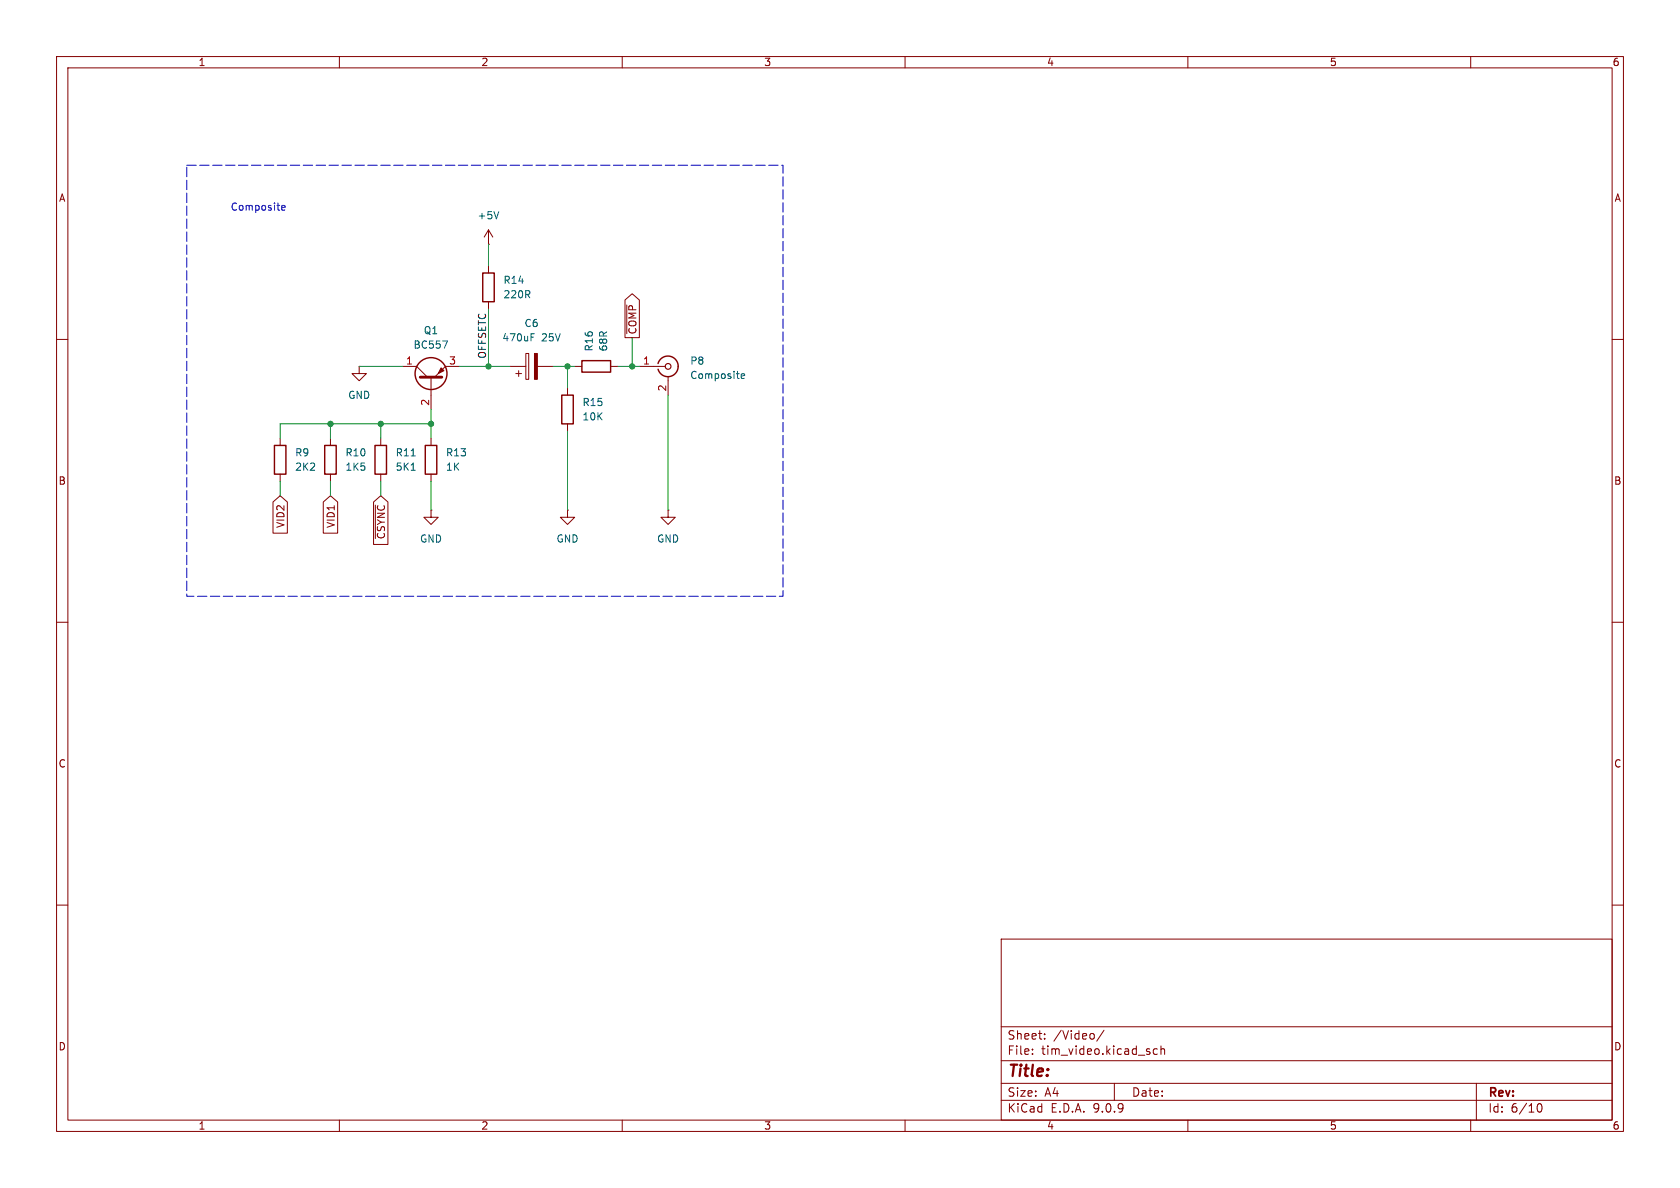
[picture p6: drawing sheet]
(kicad_sch
 (version 20250114)
 (generator "eeschema")
 (generator_version "9.0")
 (paper "A4")
 (lib_symbols
  (symbol "Connector:Conn_Coaxial"
   (pin_names
    (offset 1.016) (hide yes)) (exclude_from_sim no) (in_bom yes) (on_board yes)
   (property "Reference" "J" (at 0.254 3.048 0) (effects (font (size 1.27 1.27))))
   (property "Value" "Conn_Coaxial" (at 2.921 0 90) (effects (font (size 1.27 1.27))))
   (property "Footprint" "" (at 0 0 0) (effects (font (size 1.27 1.27)) (hide yes)))
   (property "Datasheet" "~" (at 0 0 0) (effects (font (size 1.27 1.27)) (hide yes)))
   (property "Description" "coaxial connector (BNC, SMA, SMB, SMC, Cinch/RCA, LEMO, ...)" (at 0 0 0) (effects (font (size 1.27 1.27)) (hide yes)))
   (symbol "Conn_Coaxial_0_1"
    (polyline (pts (xy -2.54 0) (xy -0.508 0)) (stroke (width 0) (type default)) (fill (type none)))
    (arc (start 1.778 0) (mid 0.222 -1.8079) (end -1.778 -0.508) (stroke (width 0.254) (type default)) (fill (type none)))
    (arc (start -1.778 0.508) (mid 0.2221 1.8084) (end 1.778 0) (stroke (width 0.254) (type default)) (fill (type none)))
    (circle (center 0 0) (radius 0.508) (stroke (width 0.2032) (type default)) (fill (type none)))
    (polyline (pts (xy 0 -2.54) (xy 0 -1.778)) (stroke (width 0) (type default)) (fill (type none))))
   (symbol "Conn_Coaxial_1_1"
    (pin passive line (at -5.08 0 0) (length 2.54) (name "In" (effects (font (size 1.27 1.27)))) (number "1" (effects (font (size 1.27 1.27)))))
    (pin passive line (at 0 -5.08 90) (length 2.54) (name "Ext" (effects (font (size 1.27 1.27)))) (number "2" (effects (font (size 1.27 1.27))))))
   (embedded_fonts no))
  (symbol "Device:C_Polarized"
   (pin_numbers (hide yes))
   (pin_names
    (offset 0.254)) (exclude_from_sim no) (in_bom yes) (on_board yes)
   (property "Reference" "C" (at 0.635 2.54 0) (effects (font (size 1.27 1.27)) (justify left)))
   (property "Value" "C_Polarized" (at 0.635 -2.54 0) (effects (font (size 1.27 1.27)) (justify left)))
   (property "Footprint" "" (at 0.9652 -3.81 0) (effects (font (size 1.27 1.27)) (hide yes)))
   (property "Datasheet" "~" (at 0 0 0) (effects (font (size 1.27 1.27)) (hide yes)))
   (property "Description" "Polarized capacitor" (at 0 0 0) (effects (font (size 1.27 1.27)) (hide yes)))
   (symbol "C_Polarized_0_1"
    (rectangle (start -2.286 0.508) (end 2.286 1.016) (stroke (width 0) (type default)) (fill (type none)))
    (polyline (pts (xy -1.778 2.286) (xy -0.762 2.286)) (stroke (width 0) (type default)) (fill (type none)))
    (polyline (pts (xy -1.27 2.794) (xy -1.27 1.778)) (stroke (width 0) (type default)) (fill (type none)))
    (rectangle (start 2.286 -0.508) (end -2.286 -1.016) (stroke (width 0) (type default)) (fill (type outline))))
   (symbol "C_Polarized_1_1"
    (pin passive line (at 0 3.81 270) (length 2.794) (name "~" (effects (font (size 1.27 1.27)))) (number "1" (effects (font (size 1.27 1.27)))))
    (pin passive line (at 0 -3.81 90) (length 2.794) (name "~" (effects (font (size 1.27 1.27)))) (number "2" (effects (font (size 1.27 1.27))))))
   (embedded_fonts no))
  (symbol "Device:R"
   (pin_numbers (hide yes))
   (pin_names
    (offset 0)) (exclude_from_sim no) (in_bom yes) (on_board yes)
   (property "Reference" "R" (at 2.032 0 90) (effects (font (size 1.27 1.27))))
   (property "Value" "R" (at 0 0 90) (effects (font (size 1.27 1.27))))
   (property "Footprint" "" (at -1.778 0 90) (effects (font (size 1.27 1.27)) (hide yes)))
   (property "Datasheet" "~" (at 0 0 0) (effects (font (size 1.27 1.27)) (hide yes)))
   (property "Description" "Resistor" (at 0 0 0) (effects (font (size 1.27 1.27)) (hide yes)))
   (symbol "R_0_1"
    (rectangle (start -1.016 -2.54) (end 1.016 2.54) (stroke (width 0.254) (type default)) (fill (type none))))
   (symbol "R_1_1"
    (pin passive line (at 0 3.81 270) (length 1.27) (name "~" (effects (font (size 1.27 1.27)))) (number "1" (effects (font (size 1.27 1.27)))))
    (pin passive line (at 0 -3.81 90) (length 1.27) (name "~" (effects (font (size 1.27 1.27)))) (number "2" (effects (font (size 1.27 1.27))))))
   (embedded_fonts no))
  (symbol "Transistor_BJT:BC557"
   (pin_names
    (offset 0) (hide yes)) (exclude_from_sim no) (in_bom yes) (on_board yes)
   (property "Reference" "Q" (at 5.08 1.905 0) (effects (font (size 1.27 1.27)) (justify left)))
   (property "Value" "BC557" (at 5.08 0 0) (effects (font (size 1.27 1.27)) (justify left)))
   (property "Footprint" "Package_TO_SOT_THT:TO-92_Inline" (at 5.08 -1.905 0) (effects (font (size 1.27 1.27)
    (italic yes)) (justify left) (hide yes)))
   (property "Datasheet" "https://www.onsemi.com/pub/Collateral/BC556BTA-D.pdf" (at 0 0 0) (effects (font (size 1.27 1.27)) (justify left) (hide yes)))
   (property "Description" "0.1A Ic, 45V Vce, PNP Small Signal Transistor, TO-92" (at 0 0 0) (effects (font (size 1.27 1.27)) (hide yes)))
   (property "Sim.Device" "PNP" (at 0 0 0) (effects (font (size 1.27 1.27)) (hide yes)))
   (property "Sim.Pins" "1=C 2=B 3=E" (at 0 0 0) (effects (font (size 1.27 1.27)) (hide yes)))
   (symbol "BC557_0_1"
    (polyline (pts (xy -2.54 0) (xy 0.635 0)) (stroke (width 0) (type default)) (fill (type none)))
    (polyline (pts (xy 0.635 1.905) (xy 0.635 -1.905)) (stroke (width 0.508) (type default)) (fill (type none)))
    (polyline (pts (xy 0.635 0.635) (xy 2.54 2.54)) (stroke (width 0) (type default)) (fill (type none)))
    (polyline (pts (xy 0.635 -0.635) (xy 2.54 -2.54)) (stroke (width 0) (type default)) (fill (type none)))
    (circle (center 1.27 0) (radius 2.8194) (stroke (width 0.254) (type default)) (fill (type none)))
    (polyline (pts (xy 2.286 -1.778) (xy 1.778 -2.286) (xy 1.27 -1.27) (xy 2.286 -1.778)) (stroke (width 0) (type default)) (fill (type outline))))
   (symbol "BC557_1_1"
    (pin input line (at -5.08 0 0) (length 2.54) (name "B" (effects (font (size 1.27 1.27)))) (number "2" (effects (font (size 1.27 1.27)))))
    (pin passive line (at 2.54 5.08 270) (length 2.54) (name "C" (effects (font (size 1.27 1.27)))) (number "1" (effects (font (size 1.27 1.27)))))
    (pin passive line (at 2.54 -5.08 90) (length 2.54) (name "E" (effects (font (size 1.27 1.27)))) (number "3" (effects (font (size 1.27 1.27))))))
   (embedded_fonts no))
  (symbol "power:+5V"
   (power)
   (pin_numbers (hide yes))
   (pin_names
    (offset 0) (hide yes)) (exclude_from_sim no) (in_bom yes) (on_board yes)
   (property "Reference" "#PWR" (at 0 -3.81 0) (effects (font (size 1.27 1.27)) (hide yes)))
   (property "Value" "+5V" (at 0 3.556 0) (effects (font (size 1.27 1.27))))
   (property "Footprint" "" (at 0 0 0) (effects (font (size 1.27 1.27)) (hide yes)))
   (property "Datasheet" "" (at 0 0 0) (effects (font (size 1.27 1.27)) (hide yes)))
   (property "Description" "Power symbol creates a global label with name \"+5V\"" (at 0 0 0) (effects (font (size 1.27 1.27)) (hide yes)))
   (symbol "+5V_0_1"
    (polyline (pts (xy -0.762 1.27) (xy 0 2.54)) (stroke (width 0) (type default)) (fill (type none)))
    (polyline (pts (xy 0 2.54) (xy 0.762 1.27)) (stroke (width 0) (type default)) (fill (type none)))
    (polyline (pts (xy 0 0) (xy 0 2.54)) (stroke (width 0) (type default)) (fill (type none))))
   (symbol "+5V_1_1"
    (pin power_in line (at 0 0 90) (length 0) (name "~" (effects (font (size 1.27 1.27)))) (number "1" (effects (font (size 1.27 1.27))))))
   (embedded_fonts no))
  (symbol "power:GND"
   (power)
   (pin_numbers (hide yes))
   (pin_names
    (offset 0) (hide yes)) (exclude_from_sim no) (in_bom yes) (on_board yes)
   (property "Reference" "#PWR" (at 0 -6.35 0) (effects (font (size 1.27 1.27)) (hide yes)))
   (property "Value" "GND" (at 0 -3.81 0) (effects (font (size 1.27 1.27))))
   (property "Footprint" "" (at 0 0 0) (effects (font (size 1.27 1.27)) (hide yes)))
   (property "Datasheet" "" (at 0 0 0) (effects (font (size 1.27 1.27)) (hide yes)))
   (property "Description" "Power symbol creates a global label with name \"GND\" , ground" (at 0 0 0) (effects (font (size 1.27 1.27)) (hide yes)))
   (symbol "GND_0_1"
    (polyline (pts (xy 0 0) (xy 0 -1.27) (xy 1.27 -1.27) (xy 0 -2.54) (xy -1.27 -1.27) (xy 0 -1.27)) (stroke (width 0) (type default)) (fill (type none))))
   (symbol "GND_1_1"
    (pin power_in line (at 0 0 270) (length 0) (name "~" (effects (font (size 1.27 1.27)))) (number "1" (effects (font (size 1.27 1.27))))))
   (embedded_fonts no)))
 (rectangle
  (start 33.02 29.21)
  (end 138.43 105.41)
  (stroke (width 0) (type dash))
  (fill (type none)))
 (text "Composite"
  (exclude_from_sim no)
  (at 45.72 36.83 0)
  (effects (font (size 1.27 1.27))))
 (junction
  (at 67.31 74.93)
  (diameter 0)
  (color 0 0 0 0))
 (junction
  (at 58.42 74.93)
  (diameter 0)
  (color 0 0 0 0))
 (junction
  (at 86.36 64.77)
  (diameter 0)
  (color 0 0 0 0))
 (junction
  (at 100.33 64.77)
  (diameter 0)
  (color 0 0 0 0))
 (junction
  (at 76.2 74.93)
  (diameter 0)
  (color 0 0 0 0))
 (junction
  (at 111.76 64.77)
  (diameter 0)
  (color 0 0 0 0))
 (wire
  (pts (xy 58.42 85.09) (xy 58.42 87.63))
  (stroke (width 0) (type default)))
 (wire
  (pts (xy 76.2 72.39) (xy 76.2 74.93))
  (stroke (width 0) (type default)))
 (wire
  (pts (xy 58.42 74.93) (xy 58.42 77.47))
  (stroke (width 0) (type default)))
 (wire
  (pts (xy 58.42 74.93) (xy 49.53 74.93))
  (stroke (width 0) (type default)))
 (wire
  (pts (xy 76.2 74.93) (xy 67.31 74.93))
  (stroke (width 0) (type default)))
 (wire
  (pts (xy 111.76 59.69) (xy 111.76 64.77))
  (stroke (width 0) (type default)))
 (wire
  (pts (xy 63.5 64.77) (xy 71.12 64.77))
  (stroke (width 0) (type default)))
 (wire
  (pts (xy 118.11 69.85) (xy 118.11 90.17))
  (stroke (width 0) (type default)))
 (wire
  (pts (xy 67.31 74.93) (xy 58.42 74.93))
  (stroke (width 0) (type default)))
 (wire
  (pts (xy 67.31 74.93) (xy 67.31 77.47))
  (stroke (width 0) (type default)))
 (wire
  (pts (xy 86.36 54.61) (xy 86.36 64.77))
  (stroke (width 0) (type default)))
 (wire
  (pts (xy 100.33 76.2) (xy 100.33 90.17))
  (stroke (width 0) (type default)))
 (wire
  (pts (xy 67.31 85.09) (xy 67.31 87.63))
  (stroke (width 0) (type default)))
 (wire
  (pts (xy 97.79 64.77) (xy 100.33 64.77))
  (stroke (width 0) (type default)))
 (wire
  (pts (xy 86.36 64.77) (xy 90.17 64.77))
  (stroke (width 0) (type default)))
 (wire
  (pts (xy 113.03 64.77) (xy 111.76 64.77))
  (stroke (width 0) (type default)))
 (wire
  (pts (xy 100.33 64.77) (xy 100.33 68.58))
  (stroke (width 0) (type default)))
 (wire
  (pts (xy 76.2 85.09) (xy 76.2 90.17))
  (stroke (width 0) (type default)))
 (wire
  (pts (xy 100.33 64.77) (xy 101.6 64.77))
  (stroke (width 0) (type default)))
 (wire
  (pts (xy 76.2 74.93) (xy 76.2 77.47))
  (stroke (width 0) (type default)))
 (wire
  (pts (xy 111.76 64.77) (xy 109.22 64.77))
  (stroke (width 0) (type default)))
 (wire
  (pts (xy 49.53 85.09) (xy 49.53 87.63))
  (stroke (width 0) (type default)))
 (wire
  (pts (xy 81.28 64.77) (xy 86.36 64.77))
  (stroke (width 0) (type default)))
 (wire
  (pts (xy 49.53 74.93) (xy 49.53 77.47))
  (stroke (width 0) (type default)))
 (wire
  (pts (xy 86.36 43.18) (xy 86.36 46.99))
  (stroke (width 0) (type default)))
 (label "OFFSETC"
  (at 86.36 63.5 90)
  (effects (font (size 1.27 1.27)) (justify left bottom)))
 (global_label "VID1"
  (shape input)
  (at 58.42 87.63 270)
  (fields_autoplaced yes)
  (effects (font (size 1.27 1.27)) (justify right))
  (property "Intersheetrefs" "${INTERSHEET_REFS}" (at 58.42 94.7881 90) (effects (font (size 1.27 1.27)) (justify right) (hide yes))))
 (global_label "VID2"
  (shape input)
  (at 49.53 87.63 270)
  (fields_autoplaced yes)
  (effects (font (size 1.27 1.27)) (justify right))
  (property "Intersheetrefs" "${INTERSHEET_REFS}" (at 49.53 94.7881 90) (effects (font (size 1.27 1.27)) (justify right) (hide yes))))
 (global_label "~{COMP}"
  (shape output)
  (at 111.76 59.69 90)
  (fields_autoplaced yes)
  (effects (font (size 1.27 1.27)) (justify left))
  (property "Intersheetrefs" "${INTERSHEET_REFS}" (at 111.76 51.3829 90) (effects (font (size 1.27 1.27)) (justify left) (hide yes))))
 (global_label "~{CSYNC}"
  (shape input)
  (at 67.31 87.63 270)
  (fields_autoplaced yes)
  (effects (font (size 1.27 1.27)) (justify right))
  (property "Intersheetrefs" "${INTERSHEET_REFS}" (at 67.31 96.7838 90) (effects (font (size 1.27 1.27)) (justify right) (hide yes))))
 (symbol
  (lib_id "power:+5V")
  (at 86.36 43.18 0)
  (unit 1)
  (exclude_from_sim no)
  (in_bom yes)
  (on_board yes)
  (dnp no)
  (fields_autoplaced yes)
  (property "Reference" "#PWR0219" (at 86.36 46.99 0) (effects (font (size 1.27 1.27)) (hide yes)))
  (property "Value" "+5V" (at 86.36 38.1 0) (effects (font (size 1.27 1.27))))
  (property "Footprint" "" (at 86.36 43.18 0) (effects (font (size 1.27 1.27)) (hide yes)))
  (property "Datasheet" "" (at 86.36 43.18 0) (effects (font (size 1.27 1.27)) (hide yes)))
  (property "Description" "Power symbol creates a global label with name \"+5V\"" (at 86.36 43.18 0) (effects (font (size 1.27 1.27)) (hide yes)))
  (pin "1"))
 (symbol
  (lib_id "Device:R")
  (at 86.36 50.8 0)
  (unit 1)
  (exclude_from_sim no)
  (in_bom yes)
  (on_board yes)
  (dnp no)
  (property "Reference" "R14" (at 88.9 49.5299 0) (effects (font (size 1.27 1.27)) (justify left)))
  (property "Value" "220R" (at 88.9 52.0699 0) (effects (font (size 1.27 1.27)) (justify left)))
  (property "Footprint" "011TIM:Resistor 12.7mm" (at 84.582 50.8 90) (effects (font (size 1.27 1.27)) (hide yes)))
  (property "Datasheet" "~" (at 86.36 50.8 0) (effects (font (size 1.27 1.27)) (hide yes)))
  (property "Description" "Resistor" (at 86.36 50.8 0) (effects (font (size 1.27 1.27)) (hide yes)))
  (pin "2")
  (pin "1"))
 (symbol
  (lib_id "Device:R")
  (at 58.42 81.28 0)
  (unit 1)
  (exclude_from_sim no)
  (in_bom yes)
  (on_board yes)
  (dnp no)
  (property "Reference" "R10" (at 60.96 80.0099 0) (effects (font (size 1.27 1.27)) (justify left)))
  (property "Value" "1K5" (at 60.96 82.5499 0) (effects (font (size 1.27 1.27)) (justify left)))
  (property "Footprint" "011TIM:Resistor 12.7mm" (at 56.642 81.28 90) (effects (font (size 1.27 1.27)) (hide yes)))
  (property "Datasheet" "~" (at 58.42 81.28 0) (effects (font (size 1.27 1.27)) (hide yes)))
  (property "Description" "Resistor" (at 58.42 81.28 0) (effects (font (size 1.27 1.27)) (hide yes)))
  (pin "2")
  (pin "1"))
 (symbol
  (lib_id "Connector:Conn_Coaxial")
  (at 118.11 64.77 0)
  (unit 1)
  (exclude_from_sim no)
  (in_bom yes)
  (on_board yes)
  (dnp no)
  (fields_autoplaced yes)
  (property "Reference" "P8" (at 121.92 63.7931 0) (effects (font (size 1.27 1.27)) (justify left)))
  (property "Value" "Composite" (at 121.92 66.3331 0) (effects (font (size 1.27 1.27)) (justify left)))
  (property "Footprint" "011TIM:RCA2" (at 118.11 64.77 0) (effects (font (size 1.27 1.27)) (hide yes)))
  (property "Datasheet" "~" (at 118.11 64.77 0) (effects (font (size 1.27 1.27)) (hide yes)))
  (property "Description" "coaxial connector (BNC, SMA, SMB, SMC, Cinch/RCA, LEMO, ...)" (at 118.11 64.77 0) (effects (font (size 1.27 1.27)) (hide yes)))
  (pin "2")
  (pin "1"))
 (symbol
  (lib_id "Transistor_BJT:BC557")
  (at 76.2 67.31 90)
  (unit 1)
  (exclude_from_sim no)
  (in_bom yes)
  (on_board yes)
  (dnp no)
  (fields_autoplaced yes)
  (property "Reference" "Q1" (at 76.2 58.42 90) (effects (font (size 1.27 1.27))))
  (property "Value" "BC557" (at 76.2 60.96 90) (effects (font (size 1.27 1.27))))
  (property "Footprint" "011TIM:TO-92_Inline_Wide" (at 78.105 62.23 0) (effects (font (size 1.27 1.27)
    (italic yes)) (justify left) (hide yes)))
  (property "Datasheet" "https://www.onsemi.com/pub/Collateral/BC556BTA-D.pdf" (at 76.2 67.31 0) (effects (font (size 1.27 1.27)) (justify left) (hide yes)))
  (property "Description" "0.1A Ic, 45V Vce, PNP Small Signal Transistor, TO-92" (at 76.2 67.31 0) (effects (font (size 1.27 1.27)) (hide yes)))
  (pin "2")
  (pin "1")
  (pin "3"))
 (symbol
  (lib_id "Device:R")
  (at 105.41 64.77 90)
  (unit 1)
  (exclude_from_sim no)
  (in_bom yes)
  (on_board yes)
  (dnp no)
  (property "Reference" "R16" (at 104.1399 62.23 0) (effects (font (size 1.27 1.27)) (justify left)))
  (property "Value" "68R" (at 106.6799 62.23 0) (effects (font (size 1.27 1.27)) (justify left)))
  (property "Footprint" "011TIM:Resistor 12.7mm" (at 105.41 66.548 90) (effects (font (size 1.27 1.27)) (hide yes)))
  (property "Datasheet" "~" (at 105.41 64.77 0) (effects (font (size 1.27 1.27)) (hide yes)))
  (property "Description" "Resistor" (at 105.41 64.77 0) (effects (font (size 1.27 1.27)) (hide yes)))
  (pin "2")
  (pin "1"))
 (symbol
  (lib_id "Device:R")
  (at 100.33 72.39 0)
  (unit 1)
  (exclude_from_sim no)
  (in_bom yes)
  (on_board yes)
  (dnp no)
  (property "Reference" "R15" (at 102.87 71.1199 0) (effects (font (size 1.27 1.27)) (justify left)))
  (property "Value" "10K" (at 102.87 73.6599 0) (effects (font (size 1.27 1.27)) (justify left)))
  (property "Footprint" "011TIM:Resistor 12.7mm" (at 98.552 72.39 90) (effects (font (size 1.27 1.27)) (hide yes)))
  (property "Datasheet" "~" (at 100.33 72.39 0) (effects (font (size 1.27 1.27)) (hide yes)))
  (property "Description" "Resistor" (at 100.33 72.39 0) (effects (font (size 1.27 1.27)) (hide yes)))
  (pin "2")
  (pin "1"))
 (symbol
  (lib_id "Device:R")
  (at 49.53 81.28 0)
  (unit 1)
  (exclude_from_sim no)
  (in_bom yes)
  (on_board yes)
  (dnp no)
  (property "Reference" "R9" (at 52.07 80.0099 0) (effects (font (size 1.27 1.27)) (justify left)))
  (property "Value" "2K2" (at 52.07 82.5499 0) (effects (font (size 1.27 1.27)) (justify left)))
  (property "Footprint" "011TIM:Resistor 12.7mm" (at 47.752 81.28 90) (effects (font (size 1.27 1.27)) (hide yes)))
  (property "Datasheet" "~" (at 49.53 81.28 0) (effects (font (size 1.27 1.27)) (hide yes)))
  (property "Description" "Resistor" (at 49.53 81.28 0) (effects (font (size 1.27 1.27)) (hide yes)))
  (pin "2")
  (pin "1"))
 (symbol
  (lib_id "power:GND")
  (at 63.5 64.77 0)
  (unit 1)
  (exclude_from_sim no)
  (in_bom yes)
  (on_board yes)
  (dnp no)
  (fields_autoplaced yes)
  (property "Reference" "#PWR0172" (at 63.5 71.12 0) (effects (font (size 1.27 1.27)) (hide yes)))
  (property "Value" "GND" (at 63.5 69.85 0) (effects (font (size 1.27 1.27))))
  (property "Footprint" "" (at 63.5 64.77 0) (effects (font (size 1.27 1.27)) (hide yes)))
  (property "Datasheet" "" (at 63.5 64.77 0) (effects (font (size 1.27 1.27)) (hide yes)))
  (property "Description" "Power symbol creates a global label with name \"GND\" , ground" (at 63.5 64.77 0) (effects (font (size 1.27 1.27)) (hide yes)))
  (pin "1"))
 (symbol
  (lib_id "power:GND")
  (at 118.11 90.17 0)
  (unit 1)
  (exclude_from_sim no)
  (in_bom yes)
  (on_board yes)
  (dnp no)
  (fields_autoplaced yes)
  (property "Reference" "#PWR0221" (at 118.11 96.52 0) (effects (font (size 1.27 1.27)) (hide yes)))
  (property "Value" "GND" (at 118.11 95.25 0) (effects (font (size 1.27 1.27))))
  (property "Footprint" "" (at 118.11 90.17 0) (effects (font (size 1.27 1.27)) (hide yes)))
  (property "Datasheet" "" (at 118.11 90.17 0) (effects (font (size 1.27 1.27)) (hide yes)))
  (property "Description" "Power symbol creates a global label with name \"GND\" , ground" (at 118.11 90.17 0) (effects (font (size 1.27 1.27)) (hide yes)))
  (pin "1"))
 (symbol
  (lib_id "Device:C_Polarized")
  (at 93.98 64.77 90)
  (unit 1)
  (exclude_from_sim no)
  (in_bom yes)
  (on_board yes)
  (dnp no)
  (property "Reference" "C6" (at 93.98 57.15 90) (effects (font (size 1.27 1.27))))
  (property "Value" "470uF 25V" (at 93.98 59.69 90) (effects (font (size 1.27 1.27))))
  (property "Footprint" "011TIM:Electrolytic Capacitor Radial 3.5mm" (at 97.79 63.8048 0) (effects (font (size 1.27 1.27)) (hide yes)))
  (property "Datasheet" "~" (at 93.98 64.77 0) (effects (font (size 1.27 1.27)) (hide yes)))
  (property "Description" "Polarized capacitor" (at 93.98 64.77 0) (effects (font (size 1.27 1.27)) (hide yes)))
  (pin "2")
  (pin "1"))
 (symbol
  (lib_id "power:GND")
  (at 76.2 90.17 0)
  (unit 1)
  (exclude_from_sim no)
  (in_bom yes)
  (on_board yes)
  (dnp no)
  (fields_autoplaced yes)
  (property "Reference" "#PWR0218" (at 76.2 96.52 0) (effects (font (size 1.27 1.27)) (hide yes)))
  (property "Value" "GND" (at 76.2 95.25 0) (effects (font (size 1.27 1.27))))
  (property "Footprint" "" (at 76.2 90.17 0) (effects (font (size 1.27 1.27)) (hide yes)))
  (property "Datasheet" "" (at 76.2 90.17 0) (effects (font (size 1.27 1.27)) (hide yes)))
  (property "Description" "Power symbol creates a global label with name \"GND\" , ground" (at 76.2 90.17 0) (effects (font (size 1.27 1.27)) (hide yes)))
  (pin "1"))
 (symbol
  (lib_id "Device:R")
  (at 67.31 81.28 0)
  (unit 1)
  (exclude_from_sim no)
  (in_bom yes)
  (on_board yes)
  (dnp no)
  (property "Reference" "R11" (at 69.85 80.0099 0) (effects (font (size 1.27 1.27)) (justify left)))
  (property "Value" "5K1" (at 69.85 82.5499 0) (effects (font (size 1.27 1.27)) (justify left)))
  (property "Footprint" "011TIM:Resistor 12.7mm" (at 65.532 81.28 90) (effects (font (size 1.27 1.27)) (hide yes)))
  (property "Datasheet" "~" (at 67.31 81.28 0) (effects (font (size 1.27 1.27)) (hide yes)))
  (property "Description" "Resistor" (at 67.31 81.28 0) (effects (font (size 1.27 1.27)) (hide yes)))
  (pin "2")
  (pin "1"))
 (symbol
  (lib_id "Device:R")
  (at 76.2 81.28 0)
  (unit 1)
  (exclude_from_sim no)
  (in_bom yes)
  (on_board yes)
  (dnp no)
  (property "Reference" "R13" (at 78.74 80.0099 0) (effects (font (size 1.27 1.27)) (justify left)))
  (property "Value" "1K" (at 78.74 82.5499 0) (effects (font (size 1.27 1.27)) (justify left)))
  (property "Footprint" "011TIM:Resistor 12.7mm" (at 74.422 81.28 90) (effects (font (size 1.27 1.27)) (hide yes)))
  (property "Datasheet" "~" (at 76.2 81.28 0) (effects (font (size 1.27 1.27)) (hide yes)))
  (property "Description" "Resistor" (at 76.2 81.28 0) (effects (font (size 1.27 1.27)) (hide yes)))
  (pin "2")
  (pin "1"))
 (symbol
  (lib_id "power:GND")
  (at 100.33 90.17 0)
  (unit 1)
  (exclude_from_sim no)
  (in_bom yes)
  (on_board yes)
  (dnp no)
  (fields_autoplaced yes)
  (property "Reference" "#PWR0220" (at 100.33 96.52 0) (effects (font (size 1.27 1.27)) (hide yes)))
  (property "Value" "GND" (at 100.33 95.25 0) (effects (font (size 1.27 1.27))))
  (property "Footprint" "" (at 100.33 90.17 0) (effects (font (size 1.27 1.27)) (hide yes)))
  (property "Datasheet" "" (at 100.33 90.17 0) (effects (font (size 1.27 1.27)) (hide yes)))
  (property "Description" "Power symbol creates a global label with name \"GND\" , ground" (at 100.33 90.17 0) (effects (font (size 1.27 1.27)) (hide yes)))
  (pin "1")))
